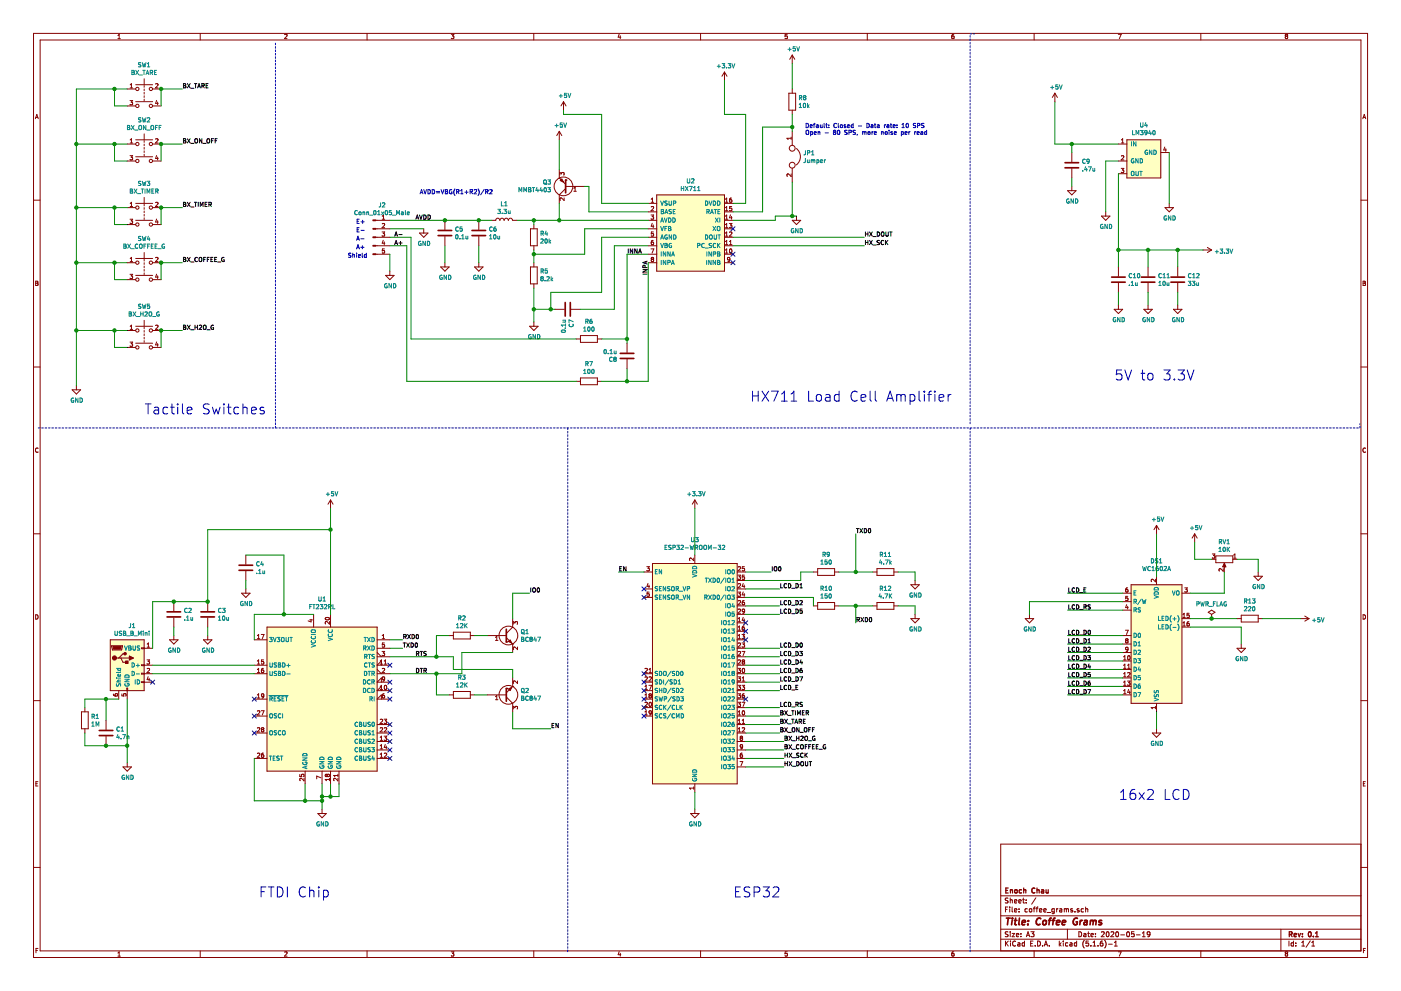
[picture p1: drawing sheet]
EESchema Schematic File Version 4
EELAYER 30 0
EELAYER END
$Descr A3 16535 11693
encoding utf-8
Sheet 1 1
Title "Coffee Grams"
Date "2020-05-19"
Rev "0.1"
Comp "Enoch Chau"
Comment1 ""
Comment2 ""
Comment3 ""
Comment4 ""
$EndDescr
Wire Wire Line
	1900 4100 1900 3900
Wire Wire Line
	1900 3300 1900 3100
Wire Wire Line
	1900 2650 1900 2450
$Comp
L power:GND #PWR01
U 1 1
P 900 4550
F 0 "#PWR01" H 900 4300 50  0001 C CNN
F 1 "GND" H 905 4377 50  0000 C CNN
F 2 "" H 900 4550 50  0001 C CNN
F 3 "" H 900 4550 50  0001 C CNN
	1    900  4550
	1    0    0    -1  
$EndComp
Connection ~ 900  3900
Wire Wire Line
	900  3900 900  4550
Wire Wire Line
	900  2450 900  3100
Connection ~ 1350 2450
Wire Wire Line
	1350 2450 900  2450
Connection ~ 1350 3100
Wire Wire Line
	900  3100 900  3900
Connection ~ 900  3100
Wire Wire Line
	900  3100 1350 3100
Connection ~ 1350 3900
Wire Wire Line
	900  3900 1350 3900
Wire Wire Line
	1350 4100 1500 4100
Wire Wire Line
	1350 3900 1350 4100
Wire Wire Line
	1500 3900 1350 3900
Wire Wire Line
	1350 3300 1500 3300
Wire Wire Line
	1350 3100 1350 3300
Wire Wire Line
	1500 3100 1350 3100
Wire Wire Line
	1350 2650 1500 2650
Wire Wire Line
	1350 2450 1350 2650
Wire Wire Line
	1500 2450 1350 2450
$Comp
L Switch:SW_Push_Dual SW4
U 1 1
P 1700 3100
F 0 "SW4" H 1700 3385 50  0000 C CNN
F 1 "BX_COFFEE_G" H 1700 3294 50  0000 C CNN
F 2 "Button_Switch_THT:SW_TH_Tactile_Omron_B3F-10xx" H 1700 3300 50  0001 C CNN
F 3 "~" H 1700 3300 50  0001 C CNN
	1    1700 3100
	1    0    0    -1  
$EndComp
$Comp
L Switch:SW_Push_Dual SW5
U 1 1
P 1700 3900
F 0 "SW5" H 1700 4185 50  0000 C CNN
F 1 "BX_H2O_G" H 1700 4094 50  0000 C CNN
F 2 "Button_Switch_THT:SW_TH_Tactile_Omron_B3F-10xx" H 1700 4100 50  0001 C CNN
F 3 "~" H 1700 4100 50  0001 C CNN
	1    1700 3900
	1    0    0    -1  
$EndComp
$Comp
L Switch:SW_Push_Dual SW3
U 1 1
P 1700 2450
F 0 "SW3" H 1700 2735 50  0000 C CNN
F 1 "BX_TIMER" H 1700 2644 50  0000 C CNN
F 2 "Button_Switch_THT:SW_TH_Tactile_Omron_B3F-10xx" H 1700 2650 50  0001 C CNN
F 3 "~" H 1700 2650 50  0001 C CNN
	1    1700 2450
	1    0    0    -1  
$EndComp
Connection ~ 900  2450
$Comp
L Switch:SW_Push_Dual SW2
U 1 1
P 1700 1700
F 0 "SW2" H 1700 1985 50  0000 C CNN
F 1 "BX_ON_OFF" H 1700 1894 50  0000 C CNN
F 2 "Button_Switch_THT:SW_TH_Tactile_Omron_B3F-10xx" H 1700 1900 50  0001 C CNN
F 3 "~" H 1700 1900 50  0001 C CNN
	1    1700 1700
	1    0    0    -1  
$EndComp
$Comp
L Switch:SW_Push_Dual SW1
U 1 1
P 1700 1050
F 0 "SW1" H 1700 1335 50  0000 C CNN
F 1 "BX_TARE" H 1700 1244 50  0000 C CNN
F 2 "Button_Switch_THT:SW_TH_Tactile_Omron_B3F-10xx" H 1700 1250 50  0001 C CNN
F 3 "~" H 1700 1250 50  0001 C CNN
	1    1700 1050
	1    0    0    -1  
$EndComp
Wire Wire Line
	1350 1050 1350 1250
Wire Wire Line
	1350 1250 1500 1250
Wire Wire Line
	900  1700 900  1050
Wire Wire Line
	900  1050 1350 1050
Connection ~ 1350 1050
Wire Wire Line
	1350 1050 1500 1050
Wire Wire Line
	1900 1250 1900 1050
Wire Wire Line
	1900 1050 2150 1050
Connection ~ 1900 1050
Text Label 2150 1050 0    50   ~ 0
BX_TARE
Text Label 2150 1700 0    50   ~ 0
BX_ON_OFF
Text Label 2150 2450 0    50   ~ 0
BX_TIMER
Text Label 2150 3100 0    50   ~ 0
BX_COFFEE_G
Text Label 2150 3900 0    50   ~ 0
BX_H2O_G
Wire Wire Line
	1500 1700 1350 1700
Wire Wire Line
	1350 1700 1350 1900
Wire Wire Line
	1350 1900 1500 1900
Wire Wire Line
	1350 1700 900  1700
Connection ~ 1350 1700
Wire Wire Line
	900  1700 900  2450
Wire Wire Line
	1900 1900 1900 1700
Connection ~ 900  1700
Text Notes 4100 3050 0    50   ~ 0
Shield
Text Notes 4200 2950 0    50   ~ 0
A+
Text Notes 4200 2850 0    50   ~ 0
A-
Text Notes 4200 2750 0    50   ~ 0
E-
Text Notes 4200 2650 0    50   ~ 0
E+
$Comp
L coffee_grams:HX711 U2
U 1 1
P 8000 3050
F 0 "U2" H 8150 3965 50  0000 C CNN
F 1 "HX711" H 8150 3874 50  0000 C CNN
F 2 "Package_SO:SOP-16_4.4x10.4mm_P1.27mm" H 8000 3050 50  0001 C CNN
F 3 "https://cdn.sparkfun.com/datasheets/Sensors/ForceFlex/hx711_english.pdf" H 8000 3050 50  0001 C CNN
	1    8000 3050
	1    0    0    -1  
$EndComp
Wire Wire Line
	7100 1350 7100 2400
Wire Wire Line
	7100 2400 7650 2400
Wire Wire Line
	8650 2400 8800 2400
Wire Wire Line
	8800 2400 8800 1350
Wire Wire Line
	8800 1350 8550 1350
$Comp
L Device:R R4
U 1 1
P 6300 2800
F 0 "R4" H 6370 2846 50  0000 L CNN
F 1 "20k" H 6370 2755 50  0000 L CNN
F 2 "Resistor_SMD:R_0805_2012Metric_Pad1.15x1.40mm_HandSolder" V 6230 2800 50  0001 C CNN
F 3 "~" H 6300 2800 50  0001 C CNN
	1    6300 2800
	1    0    0    -1  
$EndComp
$Comp
L Device:R R5
U 1 1
P 6300 3250
F 0 "R5" H 6230 3204 50  0000 R CNN
F 1 "8.2k" H 6230 3295 50  0000 R CNN
F 2 "Resistor_SMD:R_0805_2012Metric_Pad1.15x1.40mm_HandSolder" V 6230 3250 50  0001 C CNN
F 3 "~" H 6300 3250 50  0001 C CNN
	1    6300 3250
	-1   0    0    1   
$EndComp
$Comp
L Device:R R6
U 1 1
P 6950 4000
F 0 "R6" V 6743 4000 50  0000 C CNN
F 1 "100" V 6834 4000 50  0000 C CNN
F 2 "Resistor_SMD:R_0805_2012Metric_Pad1.15x1.40mm_HandSolder" V 6880 4000 50  0001 C CNN
F 3 "~" H 6950 4000 50  0001 C CNN
	1    6950 4000
	0    1    1    0   
$EndComp
$Comp
L Device:R R7
U 1 1
P 6950 4500
F 0 "R7" V 6743 4500 50  0000 C CNN
F 1 "100" V 6834 4500 50  0000 C CNN
F 2 "Resistor_SMD:R_0805_2012Metric_Pad1.15x1.40mm_HandSolder" V 6880 4500 50  0001 C CNN
F 3 "~" H 6950 4500 50  0001 C CNN
	1    6950 4500
	0    1    1    0   
$EndComp
$Comp
L Device:C C7
U 1 1
P 6700 3650
F 0 "C7" H 6815 3696 50  0000 L CNN
F 1 "0.1u" H 6815 3605 50  0000 L CNN
F 2 "Capacitor_SMD:C_0805_2012Metric_Pad1.15x1.40mm_HandSolder" H 6738 3500 50  0001 C CNN
F 3 "~" H 6700 3650 50  0001 C CNN
	1    6700 3650
	0    1    1    0   
$EndComp
$Comp
L Device:C C8
U 1 1
P 7400 4200
F 0 "C8" H 7515 4246 50  0000 L CNN
F 1 "0.1u" H 7515 4155 50  0000 L CNN
F 2 "Capacitor_SMD:C_0805_2012Metric_Pad1.15x1.40mm_HandSolder" H 7438 4050 50  0001 C CNN
F 3 "~" H 7400 4200 50  0001 C CNN
	1    7400 4200
	-1   0    0    1   
$EndComp
Wire Wire Line
	7650 3100 7650 4500
Wire Wire Line
	7650 4500 7400 4500
Wire Wire Line
	7650 3000 7400 3000
Wire Wire Line
	7400 3000 7400 4000
Wire Wire Line
	7400 4000 7100 4000
Wire Wire Line
	7400 4050 7400 4000
Connection ~ 7400 4000
Wire Wire Line
	7400 4350 7400 4500
Connection ~ 7400 4500
Wire Wire Line
	7400 4500 7100 4500
Wire Wire Line
	6550 3650 6500 3650
Connection ~ 6300 3650
Wire Wire Line
	6300 3650 6300 3800
Wire Wire Line
	6850 3650 7250 3650
Wire Wire Line
	7250 2900 7650 2900
Wire Wire Line
	7650 2800 7100 2800
Wire Wire Line
	7100 3450 6500 3450
Wire Wire Line
	6500 3450 6500 3650
Connection ~ 6500 3650
Wire Wire Line
	6500 3650 6300 3650
$Comp
L power:GND #PWR012
U 1 1
P 6300 3800
F 0 "#PWR012" H 6300 3550 50  0001 C CNN
F 1 "GND" H 6305 3627 50  0000 C CNN
F 2 "" H 6300 3800 50  0001 C CNN
F 3 "" H 6300 3800 50  0001 C CNN
	1    6300 3800
	1    0    0    -1  
$EndComp
Wire Wire Line
	7250 2900 7250 3650
Wire Wire Line
	7100 2800 7100 3450
Wire Wire Line
	6300 3400 6300 3650
Wire Wire Line
	6300 3100 6300 3000
Wire Wire Line
	7650 2700 6900 2700
Wire Wire Line
	6900 2700 6900 3000
Wire Wire Line
	6900 3000 6300 3000
Connection ~ 6300 3000
Wire Wire Line
	6300 3000 6300 2950
Wire Wire Line
	7650 2600 6600 2600
Wire Wire Line
	6300 2600 6300 2650
$Comp
L Device:Q_PNP_BCE Q3
U 1 1
P 6700 2200
F 0 "Q3" H 6891 2154 50  0000 L CNN
F 1 "MMBT4403" H 6891 2245 50  0000 L CNN
F 2 "Package_TO_SOT_SMD:SOT-23" H 6900 2300 50  0001 C CNN
F 3 "~" H 6700 2200 50  0001 C CNN
	1    6700 2200
	-1   0    0    1   
$EndComp
Wire Wire Line
	6600 2400 6600 2600
Connection ~ 6600 2600
Wire Wire Line
	6600 2600 6300 2600
Wire Wire Line
	6600 2000 6600 1650
$Comp
L Device:C C6
U 1 1
P 5650 2750
F 0 "C6" H 5765 2796 50  0000 L CNN
F 1 "10u" H 5765 2705 50  0000 L CNN
F 2 "Capacitor_SMD:C_0805_2012Metric_Pad1.15x1.40mm_HandSolder" H 5688 2600 50  0001 C CNN
F 3 "~" H 5650 2750 50  0001 C CNN
	1    5650 2750
	1    0    0    -1  
$EndComp
$Comp
L Device:C C5
U 1 1
P 5250 2750
F 0 "C5" H 5365 2796 50  0000 L CNN
F 1 "0.1u" H 5365 2705 50  0000 L CNN
F 2 "Capacitor_SMD:C_0805_2012Metric_Pad1.15x1.40mm_HandSolder" H 5288 2600 50  0001 C CNN
F 3 "~" H 5250 2750 50  0001 C CNN
	1    5250 2750
	1    0    0    -1  
$EndComp
$Comp
L Connector:Conn_01x05_Male J2
U 1 1
P 4400 2800
F 0 "J2" H 4508 3181 50  0000 C CNN
F 1 "Conn_01x05_Male" H 4508 3090 50  0000 C CNN
F 2 "Connector_PinSocket_2.54mm:PinSocket_1x05_P2.54mm_Vertical" H 4400 2800 50  0001 C CNN
F 3 "~" H 4400 2800 50  0001 C CNN
	1    4400 2800
	1    0    0    -1  
$EndComp
$Comp
L Device:L L1
U 1 1
P 5950 2600
F 0 "L1" V 6140 2600 50  0000 C CNN
F 1 "3.3u" V 6049 2600 50  0000 C CNN
F 2 "Inductor_SMD:L_0805_2012Metric_Pad1.15x1.40mm_HandSolder" H 5950 2600 50  0001 C CNN
F 3 "~" H 5950 2600 50  0001 C CNN
	1    5950 2600
	0    -1   -1   0   
$EndComp
Wire Wire Line
	6100 2600 6300 2600
Connection ~ 6300 2600
Wire Wire Line
	5650 2600 5800 2600
Wire Wire Line
	5250 2600 5650 2600
Connection ~ 5650 2600
$Comp
L power:GND #PWR010
U 1 1
P 5250 3100
F 0 "#PWR010" H 5250 2850 50  0001 C CNN
F 1 "GND" H 5255 2927 50  0000 C CNN
F 2 "" H 5250 3100 50  0001 C CNN
F 3 "" H 5250 3100 50  0001 C CNN
	1    5250 3100
	1    0    0    -1  
$EndComp
$Comp
L power:GND #PWR011
U 1 1
P 5650 3100
F 0 "#PWR011" H 5650 2850 50  0001 C CNN
F 1 "GND" H 5655 2927 50  0000 C CNN
F 2 "" H 5650 3100 50  0001 C CNN
F 3 "" H 5650 3100 50  0001 C CNN
	1    5650 3100
	1    0    0    -1  
$EndComp
Wire Wire Line
	5250 2900 5250 3100
Wire Wire Line
	5650 2900 5650 3100
Wire Wire Line
	5250 2600 4600 2600
Connection ~ 5250 2600
Text Label 4900 2600 0    50   ~ 0
AVDD
$Comp
L power:GND #PWR09
U 1 1
P 5000 2700
F 0 "#PWR09" H 5000 2450 50  0001 C CNN
F 1 "GND" H 5005 2527 50  0000 C CNN
F 2 "" H 5000 2700 50  0001 C CNN
F 3 "" H 5000 2700 50  0001 C CNN
	1    5000 2700
	1    0    0    -1  
$EndComp
Wire Wire Line
	4600 2700 5000 2700
Wire Wire Line
	4600 2800 4850 2800
Wire Wire Line
	4850 2800 4850 4000
Wire Wire Line
	4850 4000 6800 4000
Wire Wire Line
	4600 2900 4800 2900
Wire Wire Line
	4800 2900 4800 4500
Wire Wire Line
	4800 4500 6800 4500
Wire Wire Line
	4600 3000 4600 3200
$Comp
L power:GND #PWR08
U 1 1
P 4600 3200
F 0 "#PWR08" H 4600 2950 50  0001 C CNN
F 1 "GND" H 4605 3027 50  0000 C CNN
F 2 "" H 4600 3200 50  0001 C CNN
F 3 "" H 4600 3200 50  0001 C CNN
	1    4600 3200
	1    0    0    -1  
$EndComp
Text Label 4650 2800 0    50   ~ 0
A-
Text Label 4650 2900 0    50   ~ 0
A+
Text Notes 4950 2300 0    50   ~ 0
AVDD=VBG(R1+R2)/R2
NoConn ~ 8650 3000
NoConn ~ 8650 3100
$Comp
L power:GND #PWR019
U 1 1
P 9400 2550
F 0 "#PWR019" H 9400 2300 50  0001 C CNN
F 1 "GND" H 9405 2377 50  0000 C CNN
F 2 "" H 9400 2550 50  0001 C CNN
F 3 "" H 9400 2550 50  0001 C CNN
	1    9400 2550
	1    0    0    -1  
$EndComp
Wire Wire Line
	8650 2500 9000 2500
Wire Wire Line
	9000 2500 9000 1500
$Comp
L Device:R R8
U 1 1
P 9350 1200
F 0 "R8" H 9420 1246 50  0000 L CNN
F 1 "10k" H 9420 1155 50  0000 L CNN
F 2 "Resistor_SMD:R_0805_2012Metric_Pad1.15x1.40mm_HandSolder" V 9280 1200 50  0001 C CNN
F 3 "~" H 9350 1200 50  0001 C CNN
	1    9350 1200
	1    0    0    -1  
$EndComp
$Comp
L Device:Jumper JP1
U 1 1
P 9350 1850
F 0 "JP1" V 9304 1977 50  0000 L CNN
F 1 "Jumper" V 9395 1977 50  0000 L CNN
F 2 "Jumper:SolderJumper-2_P1.3mm_Open_Pad1.0x1.5mm" H 9350 1850 50  0001 C CNN
F 3 "~" H 9350 1850 50  0001 C CNN
	1    9350 1850
	0    1    1    0   
$EndComp
Wire Wire Line
	8650 2800 10200 2800
Wire Wire Line
	8650 2900 10200 2900
Wire Wire Line
	9150 2600 9150 2550
Wire Wire Line
	9150 2550 9350 2550
Wire Wire Line
	8650 2600 9150 2600
Text Notes 9500 1600 0    50   ~ 0
Default: Closed - Data rate: 10 SPS\nOpen - 80 SPS, more noise per read
Wire Wire Line
	9350 750  9350 1050
Wire Wire Line
	9350 1550 9350 1500
Wire Wire Line
	9000 1500 9350 1500
Connection ~ 9350 1500
Wire Wire Line
	9350 1500 9350 1350
Wire Wire Line
	9350 2150 9350 2550
Connection ~ 9350 2550
Wire Wire Line
	9350 2550 9400 2550
NoConn ~ 8650 2700
Wire Wire Line
	6900 2200 6950 2200
Wire Wire Line
	6950 2200 6950 2500
Wire Wire Line
	6950 2500 7650 2500
Text Label 10200 2800 0    50   ~ 0
HX_DOUT
Text Label 10200 2900 0    50   ~ 0
HX_SCK
Wire Wire Line
	6650 1300 6650 1350
Wire Wire Line
	6650 1350 7100 1350
Wire Wire Line
	8550 1350 8550 950 
Wire Wire Line
	1900 1700 2150 1700
Connection ~ 1900 1700
Wire Wire Line
	1900 3900 2150 3900
Connection ~ 1900 3900
Wire Wire Line
	1900 3100 2150 3100
Connection ~ 1900 3100
Wire Wire Line
	1900 2450 2150 2450
Connection ~ 1900 2450
$Comp
L Device:R R9
U 1 1
P 9750 6750
F 0 "R9" V 9543 6750 50  0000 C CNN
F 1 "150" V 9634 6750 50  0000 C CNN
F 2 "Resistor_SMD:R_0805_2012Metric_Pad1.15x1.40mm_HandSolder" V 9680 6750 50  0001 C CNN
F 3 "~" H 9750 6750 50  0001 C CNN
	1    9750 6750
	0    1    1    0   
$EndComp
$Comp
L Device:R R10
U 1 1
P 9750 7150
F 0 "R10" V 9543 7150 50  0000 C CNN
F 1 "150" V 9634 7150 50  0000 C CNN
F 2 "Resistor_SMD:R_0805_2012Metric_Pad1.15x1.40mm_HandSolder" V 9680 7150 50  0001 C CNN
F 3 "~" H 9750 7150 50  0001 C CNN
	1    9750 7150
	0    1    1    0   
$EndComp
$Comp
L Device:R R11
U 1 1
P 10450 6750
F 0 "R11" V 10243 6750 50  0000 C CNN
F 1 "4.7k" V 10334 6750 50  0000 C CNN
F 2 "Resistor_SMD:R_0805_2012Metric_Pad1.15x1.40mm_HandSolder" V 10380 6750 50  0001 C CNN
F 3 "~" H 10450 6750 50  0001 C CNN
	1    10450 6750
	0    1    1    0   
$EndComp
$Comp
L Device:R R12
U 1 1
P 10450 7150
F 0 "R12" V 10243 7150 50  0000 C CNN
F 1 "4.7K" V 10334 7150 50  0000 C CNN
F 2 "Resistor_SMD:R_0805_2012Metric_Pad1.15x1.40mm_HandSolder" V 10380 7150 50  0001 C CNN
F 3 "~" H 10450 7150 50  0001 C CNN
	1    10450 7150
	0    1    1    0   
$EndComp
$Comp
L power:GND #PWR020
U 1 1
P 10800 6850
F 0 "#PWR020" H 10800 6600 50  0001 C CNN
F 1 "GND" H 10805 6677 50  0000 C CNN
F 2 "" H 10800 6850 50  0001 C CNN
F 3 "" H 10800 6850 50  0001 C CNN
	1    10800 6850
	1    0    0    -1  
$EndComp
Wire Wire Line
	10600 6750 10800 6750
Wire Wire Line
	9900 6750 10100 6750
Wire Wire Line
	9900 7150 10100 7150
Wire Wire Line
	9450 6750 9600 6750
Wire Wire Line
	10100 6750 10100 6300
Connection ~ 10100 6750
Wire Wire Line
	10100 6750 10300 6750
Wire Wire Line
	10800 6750 10800 6850
Wire Wire Line
	10600 7150 10800 7150
Wire Wire Line
	10800 7150 10800 7250
$Comp
L power:GND #PWR021
U 1 1
P 10800 7250
F 0 "#PWR021" H 10800 7000 50  0001 C CNN
F 1 "GND" H 10805 7077 50  0000 C CNN
F 2 "" H 10800 7250 50  0001 C CNN
F 3 "" H 10800 7250 50  0001 C CNN
	1    10800 7250
	1    0    0    -1  
$EndComp
Text Label 10100 7350 0    50   ~ 0
RXD0
Wire Wire Line
	10100 7150 10100 7350
Connection ~ 10100 7150
Wire Wire Line
	10100 7150 10300 7150
Text Label 10100 6300 0    50   ~ 0
TXD0
Text Label 7300 6750 0    50   ~ 0
EN
Text Label 9100 6750 0    50   ~ 0
IO0
Connection ~ 3900 6250
Text Label 6500 8600 0    50   ~ 0
EN
Text Label 6250 7000 0    50   ~ 0
IO0
Text Label 4900 7750 0    50   ~ 0
RTS
Text Label 4900 7950 0    50   ~ 0
DTR
Wire Wire Line
	6050 8600 6500 8600
Wire Wire Line
	6050 8400 6050 8600
Wire Wire Line
	6050 7000 6250 7000
Wire Wire Line
	6050 7300 6050 7000
Connection ~ 5150 7750
Wire Wire Line
	6050 7900 6050 8000
Wire Wire Line
	5350 7900 6050 7900
Wire Wire Line
	5350 7750 5350 7900
Wire Wire Line
	5150 7750 5350 7750
Connection ~ 5150 7950
Wire Wire Line
	5450 7950 5150 7950
Wire Wire Line
	5450 7700 5450 7950
Wire Wire Line
	6050 7700 5450 7700
Wire Wire Line
	5600 8200 5750 8200
Wire Wire Line
	5150 8200 5300 8200
Wire Wire Line
	5150 7950 5150 8200
Wire Wire Line
	4600 7950 5150 7950
$Comp
L Device:R R3
U 1 1
P 5450 8200
F 0 "R3" V 5243 8200 50  0000 C CNN
F 1 "12K" V 5334 8200 50  0000 C CNN
F 2 "Resistor_SMD:R_0805_2012Metric_Pad1.15x1.40mm_HandSolder" V 5380 8200 50  0001 C CNN
F 3 "~" H 5450 8200 50  0001 C CNN
	1    5450 8200
	0    1    1    0   
$EndComp
Wire Wire Line
	5150 7500 5300 7500
Wire Wire Line
	5150 7750 5150 7500
Wire Wire Line
	4600 7750 5150 7750
Wire Wire Line
	5600 7500 5750 7500
$Comp
L Device:R R2
U 1 1
P 5450 7500
F 0 "R2" V 5243 7500 50  0000 C CNN
F 1 "12K" V 5334 7500 50  0000 C CNN
F 2 "Resistor_SMD:R_0805_2012Metric_Pad1.15x1.40mm_HandSolder" V 5380 7500 50  0001 C CNN
F 3 "~" H 5450 7500 50  0001 C CNN
	1    5450 7500
	0    1    1    0   
$EndComp
NoConn ~ 4600 7850
$Comp
L Transistor_BJT:BC847 Q1
U 1 1
P 5950 7500
F 0 "Q1" H 6141 7546 50  0000 L CNN
F 1 "BC847" H 6141 7455 50  0000 L CNN
F 2 "Package_TO_SOT_SMD:SOT-23" H 6150 7425 50  0001 L CIN
F 3 "http://www.infineon.com/dgdl/Infineon-BC847SERIES_BC848SERIES_BC849SERIES_BC850SERIES-DS-v01_01-en.pdf?fileId=db3a304314dca389011541d4630a1657" H 5950 7500 50  0001 L CNN
	1    5950 7500
	1    0    0    -1  
$EndComp
$Comp
L Transistor_BJT:BC847 Q2
U 1 1
P 5950 8200
F 0 "Q2" H 6141 8154 50  0000 L CNN
F 1 "BC847" H 6141 8245 50  0000 L CNN
F 2 "Package_TO_SOT_SMD:SOT-23" H 6150 8125 50  0001 L CIN
F 3 "http://www.infineon.com/dgdl/Infineon-BC847SERIES_BC848SERIES_BC849SERIES_BC850SERIES-DS-v01_01-en.pdf?fileId=db3a304314dca389011541d4630a1657" H 5950 8200 50  0001 L CNN
	1    5950 8200
	1    0    0    1   
$EndComp
NoConn ~ 4600 8650
NoConn ~ 4600 8550
Text Label 4750 7650 0    50   ~ 0
TXD0
Wire Wire Line
	4600 7650 4750 7650
Text Label 4750 7550 0    50   ~ 0
RXD0
Wire Wire Line
	4600 7550 4750 7550
$Comp
L Device:R R1
U 1 1
P 1000 8500
F 0 "R1" H 1070 8546 50  0000 L CNN
F 1 "1M" H 1070 8455 50  0000 L CNN
F 2 "Resistor_SMD:R_0805_2012Metric_Pad1.15x1.40mm_HandSolder" V 930 8500 50  0001 C CNN
F 3 "~" H 1000 8500 50  0001 C CNN
	1    1000 8500
	1    0    0    -1  
$EndComp
Wire Wire Line
	1250 8800 1500 8800
Connection ~ 1250 8800
Wire Wire Line
	1500 8800 1500 9000
Connection ~ 1500 8800
Wire Wire Line
	1000 8800 1250 8800
Wire Wire Line
	1000 8650 1000 8800
Wire Wire Line
	1250 8250 1000 8250
Connection ~ 1250 8250
Wire Wire Line
	1250 8250 1250 8500
Wire Wire Line
	1000 8250 1000 8350
Wire Wire Line
	1400 8250 1250 8250
$Comp
L Device:C C1
U 1 1
P 1250 8650
F 0 "C1" H 1365 8696 50  0000 L CNN
F 1 "4.7n" H 1365 8605 50  0000 L CNN
F 2 "Capacitor_SMD:C_0805_2012Metric_Pad1.15x1.40mm_HandSolder" H 1288 8500 50  0001 C CNN
F 3 "~" H 1250 8650 50  0001 C CNN
	1    1250 8650
	1    0    0    -1  
$EndComp
NoConn ~ 1800 8050
Wire Wire Line
	2900 6850 2900 6950
$Comp
L power:GND #PWR05
U 1 1
P 2900 6950
F 0 "#PWR05" H 2900 6700 50  0001 C CNN
F 1 "GND" H 2905 6777 50  0000 C CNN
F 2 "" H 2900 6950 50  0001 C CNN
F 3 "" H 2900 6950 50  0001 C CNN
	1    2900 6950
	1    0    0    -1  
$EndComp
Wire Wire Line
	3350 7250 3000 7250
Connection ~ 3350 7250
Wire Wire Line
	3350 6550 3350 7250
Wire Wire Line
	2900 6550 3350 6550
Wire Wire Line
	3900 6250 3900 7250
Wire Wire Line
	3900 6250 2450 6250
$Comp
L Device:C C4
U 1 1
P 2900 6700
F 0 "C4" H 3015 6746 50  0000 L CNN
F 1 ".1u" H 3015 6655 50  0000 L CNN
F 2 "Capacitor_SMD:C_0805_2012Metric_Pad1.15x1.40mm_HandSolder" H 2938 6550 50  0001 C CNN
F 3 "~" H 2900 6700 50  0001 C CNN
	1    2900 6700
	1    0    0    -1  
$EndComp
Wire Wire Line
	3000 7250 3000 7550
Wire Wire Line
	3700 7250 3350 7250
Wire Wire Line
	1800 7650 1800 7100
$Comp
L Connector:USB_B_Mini J1
U 1 1
P 1500 7850
F 0 "J1" H 1557 8317 50  0000 C CNN
F 1 "USB_B_Mini" H 1557 8226 50  0000 C CNN
F 2 "Connector_USB:USB_Mini-B_Wuerth_65100516121_Horizontal" H 1650 7800 50  0001 C CNN
F 3 "~" H 1650 7800 50  0001 C CNN
	1    1500 7850
	1    0    0    -1  
$EndComp
$Comp
L Interface_USB:FT232RL U1
U 1 1
P 3800 8250
F 0 "U1" H 3800 9431 50  0000 C CNN
F 1 "FT232RL" H 3800 9340 50  0000 C CNN
F 2 "Package_SO:SSOP-28_5.3x10.2mm_P0.65mm" H 4900 7350 50  0001 C CNN
F 3 "https://www.ftdichip.com/Support/Documents/DataSheets/ICs/DS_FT232R.pdf" H 3800 8250 50  0001 C CNN
	1    3800 8250
	1    0    0    -1  
$EndComp
Wire Wire Line
	1800 7850 3000 7850
Wire Wire Line
	1800 7950 3000 7950
$Comp
L power:GND #PWR02
U 1 1
P 1500 9000
F 0 "#PWR02" H 1500 8750 50  0001 C CNN
F 1 "GND" H 1505 8827 50  0000 C CNN
F 2 "" H 1500 9000 50  0001 C CNN
F 3 "" H 1500 9000 50  0001 C CNN
	1    1500 9000
	1    0    0    -1  
$EndComp
Wire Wire Line
	1500 8250 1500 8800
Wire Wire Line
	3800 9250 3800 9400
Connection ~ 3800 9400
Wire Wire Line
	3800 9400 3900 9400
Connection ~ 3900 9400
Wire Wire Line
	3900 9400 3900 9250
Wire Wire Line
	4000 9250 4000 9400
Wire Wire Line
	4000 9400 3900 9400
Wire Wire Line
	3800 9400 3800 9450
Connection ~ 3800 9450
$Comp
L power:GND #PWR06
U 1 1
P 3800 9550
F 0 "#PWR06" H 3800 9300 50  0001 C CNN
F 1 "GND" H 3805 9377 50  0000 C CNN
F 2 "" H 3800 9550 50  0001 C CNN
F 3 "" H 3800 9550 50  0001 C CNN
	1    3800 9550
	1    0    0    -1  
$EndComp
Wire Wire Line
	3600 9250 3600 9450
Connection ~ 3600 9450
Wire Wire Line
	3600 9450 3800 9450
Wire Wire Line
	3000 9450 3600 9450
Wire Wire Line
	3800 9450 3800 9550
Wire Wire Line
	3000 8950 3000 9450
NoConn ~ 3000 8650
NoConn ~ 3000 8450
NoConn ~ 3000 8250
NoConn ~ 4600 8050
NoConn ~ 4600 8150
NoConn ~ 4600 8250
NoConn ~ 4600 8750
NoConn ~ 4600 8850
NoConn ~ 4600 8950
Wire Notes Line
	6700 5050 6700 11250
Wire Notes Line
	3250 5050 3250 500 
Wire Wire Line
	8800 6850 9450 6850
Wire Wire Line
	9450 6850 9450 6750
Wire Wire Line
	7300 6750 7600 6750
Wire Wire Line
	8800 6750 9100 6750
$Comp
L power:GND #PWR016
U 1 1
P 8200 9550
F 0 "#PWR016" H 8200 9300 50  0001 C CNN
F 1 "GND" H 8205 9377 50  0000 C CNN
F 2 "" H 8200 9550 50  0001 C CNN
F 3 "" H 8200 9550 50  0001 C CNN
	1    8200 9550
	1    0    0    -1  
$EndComp
NoConn ~ 7600 6950
NoConn ~ 7600 7050
NoConn ~ 7600 7950
NoConn ~ 7600 8050
NoConn ~ 7600 8150
NoConn ~ 7600 8250
NoConn ~ 7600 8350
NoConn ~ 7600 8450
$Comp
L Display_Character:WC1602A DS1
U 1 1
P 13650 7600
F 0 "DS1" H 13650 8581 50  0000 C CNN
F 1 "WC1602A" H 13650 8490 50  0000 C CNN
F 2 "Display:WC1602A" H 13650 6700 50  0001 C CIN
F 3 "http://www.wincomlcd.com/pdf/WC1602A-SFYLYHTC06.pdf" H 14350 7600 50  0001 C CNN
	1    13650 7600
	1    0    0    -1  
$EndComp
$Comp
L Device:R R13
U 1 1
P 14750 7300
F 0 "R13" V 14543 7300 50  0000 C CNN
F 1 "220" V 14634 7300 50  0000 C CNN
F 2 "Resistor_SMD:R_0805_2012Metric_Pad1.15x1.40mm_HandSolder" V 14680 7300 50  0001 C CNN
F 3 "~" H 14750 7300 50  0001 C CNN
	1    14750 7300
	0    1    1    0   
$EndComp
Wire Wire Line
	14050 7300 14300 7300
Wire Wire Line
	14050 7400 14650 7400
Wire Wire Line
	14650 7400 14650 7600
$Comp
L Device:R_POT RV1
U 1 1
P 14450 6600
F 0 "RV1" V 14243 6600 50  0000 C CNN
F 1 "10K" V 14334 6600 50  0000 C CNN
F 2 "Potentiometer_THT:Potentiometer_Bourns_3266W_Vertical" H 14450 6600 50  0001 C CNN
F 3 "https://www.bourns.com/docs/Product-Datasheets/3266.pdf" H 14450 6600 50  0001 C CNN
	1    14450 6600
	0    1    1    0   
$EndComp
Wire Wire Line
	14050 7000 14450 7000
Wire Wire Line
	14450 7000 14450 6750
Wire Wire Line
	14900 7300 15350 7300
Wire Wire Line
	14300 6600 14100 6600
Wire Wire Line
	14100 6600 14100 6400
$Comp
L power:GND #PWR035
U 1 1
P 14850 6750
F 0 "#PWR035" H 14850 6500 50  0001 C CNN
F 1 "GND" H 14855 6577 50  0000 C CNN
F 2 "" H 14850 6750 50  0001 C CNN
F 3 "" H 14850 6750 50  0001 C CNN
	1    14850 6750
	1    0    0    -1  
$EndComp
$Comp
L power:GND #PWR034
U 1 1
P 14650 7600
F 0 "#PWR034" H 14650 7350 50  0001 C CNN
F 1 "GND" H 14655 7427 50  0000 C CNN
F 2 "" H 14650 7600 50  0001 C CNN
F 3 "" H 14650 7600 50  0001 C CNN
	1    14650 7600
	1    0    0    -1  
$EndComp
Wire Wire Line
	14600 6600 14850 6600
Wire Wire Line
	14850 6600 14850 6750
Wire Wire Line
	13250 7000 12600 7000
Wire Wire Line
	13250 7200 12600 7200
Text Label 12600 7000 0    50   ~ 0
LCD_E
Text Label 12600 7200 0    50   ~ 0
LCD_RS
Text Label 12600 7500 0    50   ~ 0
LCD_D0
Wire Wire Line
	12600 7500 13250 7500
Wire Wire Line
	13250 7600 12600 7600
Wire Wire Line
	13250 7700 12600 7700
Wire Wire Line
	13250 7800 12600 7800
Wire Wire Line
	13250 7900 12600 7900
Wire Wire Line
	13250 8000 12600 8000
Wire Wire Line
	13250 8200 12600 8200
Wire Wire Line
	12600 8100 13250 8100
Text Label 12600 7600 0    50   ~ 0
LCD_D1
Text Label 12600 7700 0    50   ~ 0
LCD_D2
Text Label 12600 7800 0    50   ~ 0
LCD_D3
Text Label 12600 7900 0    50   ~ 0
LCD_D4
Text Label 12600 8000 0    50   ~ 0
LCD_D5
Text Label 12600 8100 0    50   ~ 0
LCD_D6
Text Label 12600 8200 0    50   ~ 0
LCD_D7
Wire Wire Line
	8800 8150 9200 8150
Text Label 9200 8350 0    50   ~ 0
LCD_RS
Text Label 9200 8150 0    50   ~ 0
LCD_E
$Comp
L RF_Module:ESP32-WROOM-32 U3
U 1 1
P 8200 7950
F 0 "U3" H 8200 9531 50  0000 C CNN
F 1 "ESP32-WROOM-32" H 8200 9440 50  0000 C CNN
F 2 "RF_Module:ESP32-WROOM-32" H 8200 6450 50  0001 C CNN
F 3 "https://www.espressif.com/sites/default/files/documentation/esp32-wroom-32_datasheet_en.pdf" H 7900 8000 50  0001 C CNN
	1    8200 7950
	1    0    0    -1  
$EndComp
Wire Wire Line
	8200 9350 8200 9550
Text Label 9250 9050 0    50   ~ 0
HX_DOUT
Text Label 9250 8950 0    50   ~ 0
HX_SCK
Wire Wire Line
	8800 8950 9250 8950
Wire Wire Line
	8800 9050 9250 9050
Wire Wire Line
	8800 8350 9200 8350
Wire Wire Line
	8800 8050 9200 8050
Text Label 9200 7650 0    50   ~ 0
LCD_D0
Text Label 9200 6950 0    50   ~ 0
LCD_D1
Wire Wire Line
	8800 7950 9200 7950
Text Label 9200 7150 0    50   ~ 0
LCD_D2
Wire Wire Line
	8800 7250 9200 7250
Text Label 9200 7750 0    50   ~ 0
LCD_D3
Wire Wire Line
	8800 7850 9200 7850
Text Label 9200 7850 0    50   ~ 0
LCD_D4
Wire Wire Line
	8800 7750 9200 7750
Text Label 9200 7250 0    50   ~ 0
LCD_D5
Wire Wire Line
	8800 7150 9200 7150
Text Label 9200 7950 0    50   ~ 0
LCD_D6
Wire Wire Line
	8800 6950 9200 6950
Wire Wire Line
	8800 7050 9600 7050
Wire Wire Line
	9600 7050 9600 7150
Text Label 9200 8050 0    50   ~ 0
LCD_D7
Wire Wire Line
	8800 7650 9200 7650
Wire Wire Line
	8800 8850 9250 8850
Wire Wire Line
	8800 8750 9250 8750
Text Label 9200 8550 0    50   ~ 0
BX_TARE
Text Label 9200 8650 0    50   ~ 0
BX_ON_OFF
Wire Wire Line
	8800 8450 9200 8450
Text Label 9200 8450 0    50   ~ 0
BX_TIMER
Wire Wire Line
	8800 8550 9200 8550
Wire Wire Line
	8800 8650 9200 8650
Text Label 9250 8850 0    50   ~ 0
BX_COFFEE_G
Text Label 9250 8750 0    50   ~ 0
BX_H2O_G
NoConn ~ 8800 7350
NoConn ~ 8800 7450
NoConn ~ 8800 7550
Wire Wire Line
	8200 6550 8200 6000
Wire Wire Line
	13650 8600 13650 8400
Wire Wire Line
	12150 7100 13250 7100
Wire Wire Line
	12150 7100 12150 7250
$Comp
L power:GND #PWR022
U 1 1
P 12150 7250
F 0 "#PWR022" H 12150 7000 50  0001 C CNN
F 1 "GND" H 12155 7077 50  0000 C CNN
F 2 "" H 12150 7250 50  0001 C CNN
F 3 "" H 12150 7250 50  0001 C CNN
	1    12150 7250
	1    0    0    -1  
$EndComp
$Comp
L power:GND #PWR029
U 1 1
P 13650 8600
F 0 "#PWR029" H 13650 8350 50  0001 C CNN
F 1 "GND" H 13655 8427 50  0000 C CNN
F 2 "" H 13650 8600 50  0001 C CNN
F 3 "" H 13650 8600 50  0001 C CNN
	1    13650 8600
	1    0    0    -1  
$EndComp
Wire Wire Line
	13650 6800 13650 6300
NoConn ~ 8800 8250
$Comp
L power:+3.3V #PWR015
U 1 1
P 8200 6000
F 0 "#PWR015" H 8200 5850 50  0001 C CNN
F 1 "+3.3V" H 8215 6173 50  0000 C CNN
F 2 "" H 8200 6000 50  0001 C CNN
F 3 "" H 8200 6000 50  0001 C CNN
	1    8200 6000
	1    0    0    -1  
$EndComp
$Comp
L power:+3.3V #PWR017
U 1 1
P 8550 950
F 0 "#PWR017" H 8550 800 50  0001 C CNN
F 1 "+3.3V" H 8565 1123 50  0000 C CNN
F 2 "" H 8550 950 50  0001 C CNN
F 3 "" H 8550 950 50  0001 C CNN
	1    8550 950 
	1    0    0    -1  
$EndComp
$Comp
L power:+5V #PWR028
U 1 1
P 13650 6300
F 0 "#PWR028" H 13650 6150 50  0001 C CNN
F 1 "+5V" H 13665 6473 50  0000 C CNN
F 2 "" H 13650 6300 50  0001 C CNN
F 3 "" H 13650 6300 50  0001 C CNN
	1    13650 6300
	1    0    0    -1  
$EndComp
$Comp
L power:+5V #PWR032
U 1 1
P 14100 6400
F 0 "#PWR032" H 14100 6250 50  0001 C CNN
F 1 "+5V" H 14115 6573 50  0000 C CNN
F 2 "" H 14100 6400 50  0001 C CNN
F 3 "" H 14100 6400 50  0001 C CNN
	1    14100 6400
	1    0    0    -1  
$EndComp
$Comp
L power:+5V #PWR036
U 1 1
P 15350 7300
F 0 "#PWR036" H 15350 7150 50  0001 C CNN
F 1 "+5V" V 15365 7428 50  0000 L CNN
F 2 "" H 15350 7300 50  0001 C CNN
F 3 "" H 15350 7300 50  0001 C CNN
	1    15350 7300
	0    1    1    0   
$EndComp
$Comp
L power:+5V #PWR07
U 1 1
P 3900 6000
F 0 "#PWR07" H 3900 5850 50  0001 C CNN
F 1 "+5V" H 3915 6173 50  0000 C CNN
F 2 "" H 3900 6000 50  0001 C CNN
F 3 "" H 3900 6000 50  0001 C CNN
	1    3900 6000
	1    0    0    -1  
$EndComp
Wire Wire Line
	3900 6000 3900 6250
$Comp
L power:+5V #PWR013
U 1 1
P 6600 1650
F 0 "#PWR013" H 6600 1500 50  0001 C CNN
F 1 "+5V" H 6615 1823 50  0000 C CNN
F 2 "" H 6600 1650 50  0001 C CNN
F 3 "" H 6600 1650 50  0001 C CNN
	1    6600 1650
	1    0    0    -1  
$EndComp
$Comp
L power:+5V #PWR014
U 1 1
P 6650 1300
F 0 "#PWR014" H 6650 1150 50  0001 C CNN
F 1 "+5V" H 6665 1473 50  0000 C CNN
F 2 "" H 6650 1300 50  0001 C CNN
F 3 "" H 6650 1300 50  0001 C CNN
	1    6650 1300
	1    0    0    -1  
$EndComp
$Comp
L power:+5V #PWR018
U 1 1
P 9350 750
F 0 "#PWR018" H 9350 600 50  0001 C CNN
F 1 "+5V" H 9365 923 50  0000 C CNN
F 2 "" H 9350 750 50  0001 C CNN
F 3 "" H 9350 750 50  0001 C CNN
	1    9350 750 
	1    0    0    -1  
$EndComp
$Comp
L power:GND #PWR030
U 1 1
P 13800 2400
F 0 "#PWR030" H 13800 2150 50  0001 C CNN
F 1 "GND" H 13805 2227 50  0000 C CNN
F 2 "" H 13800 2400 50  0001 C CNN
F 3 "" H 13800 2400 50  0001 C CNN
	1    13800 2400
	1    0    0    -1  
$EndComp
$Comp
L power:+5V #PWR023
U 1 1
P 12450 1200
F 0 "#PWR023" H 12450 1050 50  0001 C CNN
F 1 "+5V" H 12465 1373 50  0000 C CNN
F 2 "" H 12450 1200 50  0001 C CNN
F 3 "" H 12450 1200 50  0001 C CNN
	1    12450 1200
	1    0    0    -1  
$EndComp
$Comp
L coffee_grams:LM3940 U4
U 1 1
P 13400 1700
F 0 "U4" H 13500 1925 50  0000 C CNN
F 1 "LM3940" H 13500 1834 50  0000 C CNN
F 2 "Package_TO_SOT_SMD:SOT-223" H 13400 1700 50  0001 C CNN
F 3 "http://www.ti.com/general/docs/suppproductinfo.tsp?distId=10&gotoUrl=http%3A%2F%2Fwww.ti.com%2Flit%2Fgpn%2Flm3940" H 13400 1700 50  0001 C CNN
	1    13400 1700
	1    0    0    -1  
$EndComp
Wire Wire Line
	13800 2400 13800 1800
Wire Wire Line
	13200 1900 13050 1900
Wire Wire Line
	13050 1900 13050 2500
$Comp
L power:GND #PWR025
U 1 1
P 13050 2500
F 0 "#PWR025" H 13050 2250 50  0001 C CNN
F 1 "GND" H 13055 2327 50  0000 C CNN
F 2 "" H 13050 2500 50  0001 C CNN
F 3 "" H 13050 2500 50  0001 C CNN
	1    13050 2500
	1    0    0    -1  
$EndComp
Wire Wire Line
	12450 1700 12650 1700
Wire Wire Line
	12450 1200 12450 1700
Wire Wire Line
	12650 1700 12650 1800
Connection ~ 12650 1700
Wire Wire Line
	12650 1700 13200 1700
$Comp
L Device:C C9
U 1 1
P 12650 1950
F 0 "C9" H 12765 1996 50  0000 L CNN
F 1 ".47u" H 12765 1905 50  0000 L CNN
F 2 "Capacitor_SMD:C_0805_2012Metric_Pad1.15x1.40mm_HandSolder" H 12688 1800 50  0001 C CNN
F 3 "~" H 12650 1950 50  0001 C CNN
	1    12650 1950
	1    0    0    -1  
$EndComp
$Comp
L power:GND #PWR024
U 1 1
P 12650 2200
F 0 "#PWR024" H 12650 1950 50  0001 C CNN
F 1 "GND" H 12655 2027 50  0000 C CNN
F 2 "" H 12650 2200 50  0001 C CNN
F 3 "" H 12650 2200 50  0001 C CNN
	1    12650 2200
	1    0    0    -1  
$EndComp
Wire Wire Line
	12650 2100 12650 2200
Wire Wire Line
	13200 2050 13200 2950
$Comp
L power:+3.3V #PWR033
U 1 1
P 14200 2950
F 0 "#PWR033" H 14200 2800 50  0001 C CNN
F 1 "+3.3V" V 14215 3078 50  0000 L CNN
F 2 "" H 14200 2950 50  0001 C CNN
F 3 "" H 14200 2950 50  0001 C CNN
	1    14200 2950
	0    1    1    0   
$EndComp
$Comp
L Device:C C10
U 1 1
P 13200 3300
F 0 "C10" H 13315 3346 50  0000 L CNN
F 1 ".1u" H 13315 3255 50  0000 L CNN
F 2 "Capacitor_SMD:C_0805_2012Metric_Pad1.15x1.40mm_HandSolder" H 13238 3150 50  0001 C CNN
F 3 "~" H 13200 3300 50  0001 C CNN
	1    13200 3300
	1    0    0    -1  
$EndComp
$Comp
L Device:C C11
U 1 1
P 13550 3300
F 0 "C11" H 13665 3346 50  0000 L CNN
F 1 "10u" H 13665 3255 50  0000 L CNN
F 2 "Capacitor_SMD:C_0805_2012Metric_Pad1.15x1.40mm_HandSolder" H 13588 3150 50  0001 C CNN
F 3 "~" H 13550 3300 50  0001 C CNN
	1    13550 3300
	1    0    0    -1  
$EndComp
$Comp
L Device:C C12
U 1 1
P 13900 3300
F 0 "C12" H 14015 3346 50  0000 L CNN
F 1 "33u" H 14015 3255 50  0000 L CNN
F 2 "Capacitor_SMD:C_0805_2012Metric_Pad1.15x1.40mm_HandSolder" H 13938 3150 50  0001 C CNN
F 3 "~" H 13900 3300 50  0001 C CNN
	1    13900 3300
	1    0    0    -1  
$EndComp
Wire Wire Line
	13200 2950 13550 2950
Wire Wire Line
	13200 3150 13200 2950
Connection ~ 13200 2950
Wire Wire Line
	13550 3150 13550 2950
Connection ~ 13550 2950
Wire Wire Line
	13550 2950 13900 2950
Wire Wire Line
	13900 3150 13900 2950
Connection ~ 13900 2950
Wire Wire Line
	13900 2950 14200 2950
$Comp
L power:GND #PWR027
U 1 1
P 13550 3600
F 0 "#PWR027" H 13550 3350 50  0001 C CNN
F 1 "GND" H 13555 3427 50  0000 C CNN
F 2 "" H 13550 3600 50  0001 C CNN
F 3 "" H 13550 3600 50  0001 C CNN
	1    13550 3600
	1    0    0    -1  
$EndComp
$Comp
L power:GND #PWR026
U 1 1
P 13200 3600
F 0 "#PWR026" H 13200 3350 50  0001 C CNN
F 1 "GND" H 13205 3427 50  0000 C CNN
F 2 "" H 13200 3600 50  0001 C CNN
F 3 "" H 13200 3600 50  0001 C CNN
	1    13200 3600
	1    0    0    -1  
$EndComp
$Comp
L power:GND #PWR031
U 1 1
P 13900 3600
F 0 "#PWR031" H 13900 3350 50  0001 C CNN
F 1 "GND" H 13905 3427 50  0000 C CNN
F 2 "" H 13900 3600 50  0001 C CNN
F 3 "" H 13900 3600 50  0001 C CNN
	1    13900 3600
	1    0    0    -1  
$EndComp
Wire Wire Line
	13200 3450 13200 3600
Wire Wire Line
	13550 3450 13550 3600
Wire Wire Line
	13900 3450 13900 3600
$Comp
L power:PWR_FLAG #FLG01
U 1 1
P 14300 7300
F 0 "#FLG01" H 14300 7375 50  0001 C CNN
F 1 "PWR_FLAG" H 14300 7473 50  0000 C CNN
F 2 "" H 14300 7300 50  0001 C CNN
F 3 "~" H 14300 7300 50  0001 C CNN
	1    14300 7300
	1    0    0    -1  
$EndComp
Connection ~ 14300 7300
Wire Wire Line
	14300 7300 14600 7300
Wire Notes Line
	16050 5050 16050 5000
Wire Notes Line
	450  5050 16050 5050
Wire Notes Line
	11450 5000 11450 400 
Wire Notes Line
	11450 400  11500 400 
Wire Notes Line
	11450 5050 11450 11250
Text Notes 3050 10600 0    118  ~ 0
FTDI Chip
Text Notes 8650 10600 0    118  ~ 0
ESP32
Text Notes 13200 9450 0    118  ~ 0
16x2 LCD
Text Notes 13150 4500 0    118  ~ 0
5V to 3.3V
Text Notes 8850 4750 0    118  ~ 0
HX711 Load Cell Amplifier\n
Text Notes 1700 4900 0    118  ~ 0
Tactile Switches
Text Label 7400 3000 0    50   ~ 0
INNA
Text Label 7650 3250 1    50   ~ 0
INPA
$Comp
L Device:C C2
U 1 1
P 2050 7250
F 0 "C2" H 2165 7296 50  0000 L CNN
F 1 ".1u" H 2165 7205 50  0000 L CNN
F 2 "Capacitor_SMD:C_0805_2012Metric_Pad1.15x1.40mm_HandSolder" H 2088 7100 50  0001 C CNN
F 3 "~" H 2050 7250 50  0001 C CNN
	1    2050 7250
	1    0    0    -1  
$EndComp
$Comp
L Device:C C3
U 1 1
P 2450 7250
F 0 "C3" H 2565 7296 50  0000 L CNN
F 1 "10u" H 2565 7205 50  0000 L CNN
F 2 "Capacitor_SMD:C_0805_2012Metric_Pad1.15x1.40mm_HandSolder" H 2488 7100 50  0001 C CNN
F 3 "~" H 2450 7250 50  0001 C CNN
	1    2450 7250
	1    0    0    -1  
$EndComp
Wire Wire Line
	1800 7100 2050 7100
Wire Wire Line
	2050 7100 2450 7100
Connection ~ 2050 7100
$Comp
L power:GND #PWR03
U 1 1
P 2050 7500
F 0 "#PWR03" H 2050 7250 50  0001 C CNN
F 1 "GND" H 2055 7327 50  0000 C CNN
F 2 "" H 2050 7500 50  0001 C CNN
F 3 "" H 2050 7500 50  0001 C CNN
	1    2050 7500
	1    0    0    -1  
$EndComp
$Comp
L power:GND #PWR04
U 1 1
P 2450 7500
F 0 "#PWR04" H 2450 7250 50  0001 C CNN
F 1 "GND" H 2455 7327 50  0000 C CNN
F 2 "" H 2450 7500 50  0001 C CNN
F 3 "" H 2450 7500 50  0001 C CNN
	1    2450 7500
	1    0    0    -1  
$EndComp
Wire Wire Line
	2050 7400 2050 7500
Wire Wire Line
	2450 7400 2450 7500
Wire Wire Line
	2450 6250 2450 7100
Connection ~ 2450 7100
$EndSCHEMATC
